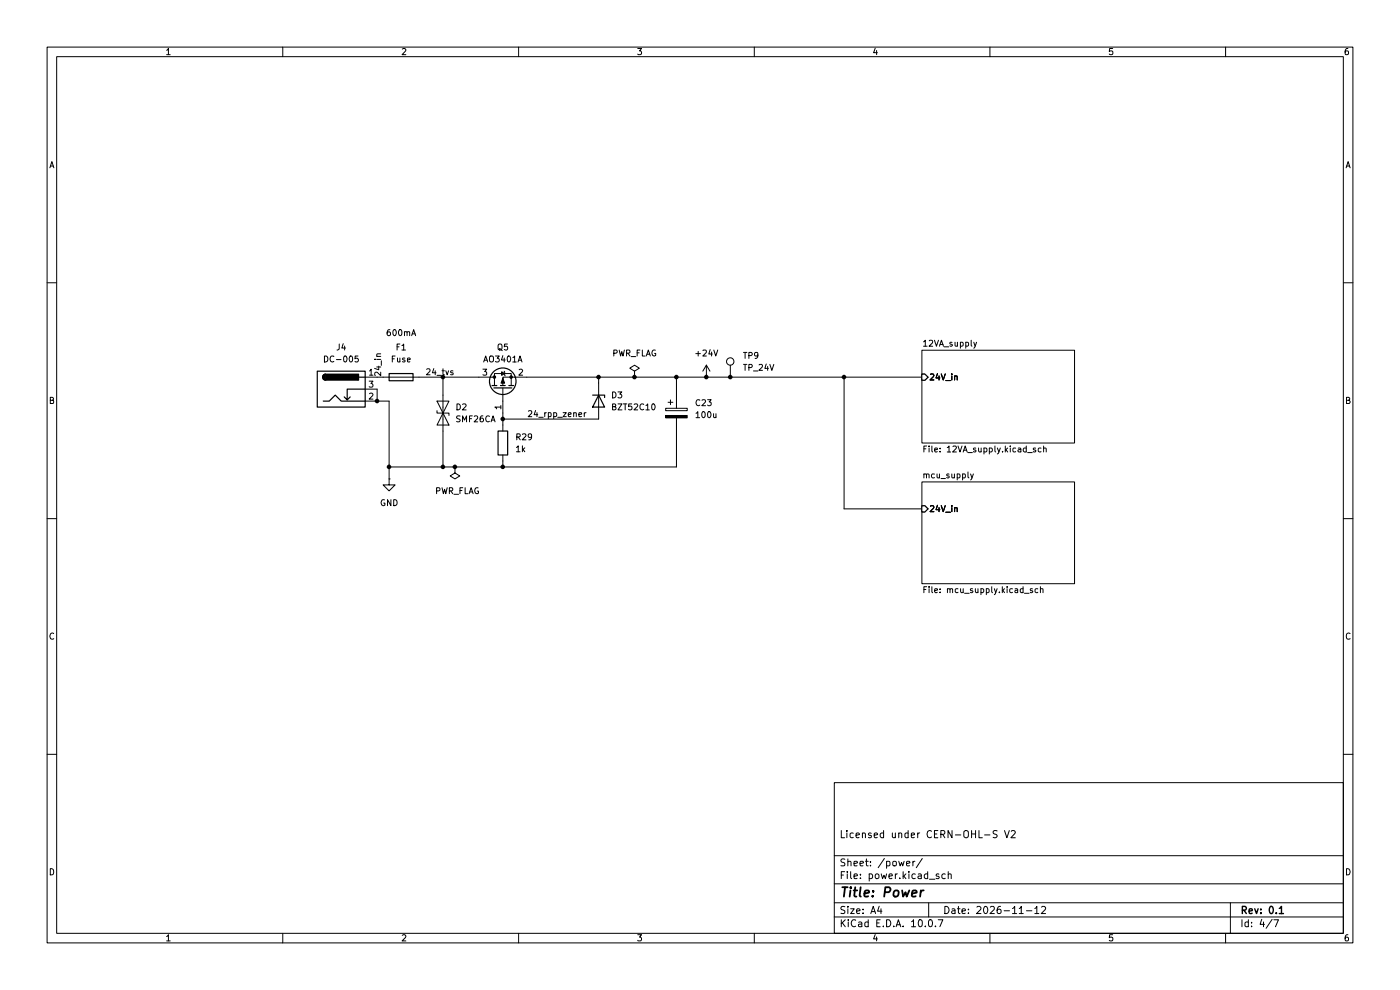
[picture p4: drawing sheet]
(kicad_sch
 (version 20260306)
 (generator "eeschema")
 (generator_version "10.0")
 (paper "A4")
 (title_block
  (title "Power")
  (date "2026-11-12")
  (rev "0.1")
  (comment 1 "Licensed under CERN-OHL-S V2"))
 (lib_symbols
  (symbol "Connector:Barrel_Jack_Switch"
   (pin_names (hide yes)) (exclude_from_sim no) (in_bom yes) (on_board yes)
   (in_pos_files yes)
   (duplicate_pin_numbers_are_jumpers no)
   (property "Reference" "J" (at 0 5.334 0) (show_name no) (do_not_autoplace no) (effects (font (size 1.27 1.27))))
   (property "Value" "Barrel_Jack_Switch" (at 0 -5.08 0) (show_name no) (do_not_autoplace no) (effects (font (size 1.27 1.27))))
   (property "Footprint" "" (at 1.27 -1.016 0) (show_name no) (do_not_autoplace no) (hide yes) (effects (font (size 1.27 1.27))))
   (property "Datasheet" "" (at 1.27 -1.016 0) (show_name no) (do_not_autoplace no) (hide yes) (effects (font (size 1.27 1.27))))
   (property "Description" "DC Barrel Jack with an internal switch" (at 0 0 0) (show_name no) (do_not_autoplace no) (hide yes) (effects (font (size 1.27 1.27))))
   (symbol "Barrel_Jack_Switch_0_1"
    (rectangle (start -5.08 3.81) (end 5.08 -3.81) (stroke (width 0.254) (type default)) (fill (type background)))
    (polyline (pts (xy -3.81 -2.54) (xy -2.54 -2.54) (xy -1.27 -1.27) (xy 0 -2.54) (xy 2.54 -2.54) (xy 5.08 -2.54)) (stroke (width 0.254) (type default)) (fill (type none)))
    (arc (start -3.302 1.905) (mid -3.9343 2.54) (end -3.302 3.175) (stroke (width 0.254) (type default)) (fill (type none)))
    (arc (start -3.302 1.905) (mid -3.9343 2.54) (end -3.302 3.175) (stroke (width 0.254) (type default)) (fill (type outline)))
    (polyline (pts (xy 1.27 -2.286) (xy 1.905 -1.651)) (stroke (width 0.254) (type default)) (fill (type none)))
    (rectangle (start 3.683 3.175) (end -3.302 1.905) (stroke (width 0.254) (type default)) (fill (type outline)))
    (polyline (pts (xy 5.08 2.54) (xy 3.81 2.54)) (stroke (width 0.254) (type default)) (fill (type none)))
    (polyline (pts (xy 5.08 0) (xy 1.27 0) (xy 1.27 -2.286) (xy 0.635 -1.651)) (stroke (width 0.254) (type default)) (fill (type none))))
   (symbol "Barrel_Jack_Switch_1_1"
    (pin passive line (at 7.62 2.54 180) (length 2.54) (name "" (effects (font (size 1.27 1.27)))) (number "1" (effects (font (size 1.27 1.27)))))
    (pin passive line (at 7.62 -2.54 180) (length 2.54) (name "" (effects (font (size 1.27 1.27)))) (number "2" (effects (font (size 1.27 1.27)))))
    (pin passive line (at 7.62 0 180) (length 2.54) (name "" (effects (font (size 1.27 1.27)))) (number "3" (effects (font (size 1.27 1.27))))))
   (embedded_fonts no))
  (symbol "Connector:TestPoint"
   (pin_numbers (hide yes))
   (pin_names
    (offset 0.762) (hide yes)) (exclude_from_sim no) (in_bom yes) (on_board yes)
   (in_pos_files yes)
   (duplicate_pin_numbers_are_jumpers no)
   (property "Reference" "TP" (at 0 6.858 0) (show_name no) (do_not_autoplace no) (effects (font (size 1.27 1.27))))
   (property "Value" "TestPoint" (at 0 5.08 0) (show_name no) (do_not_autoplace no) (effects (font (size 1.27 1.27))))
   (property "Footprint" "" (at 5.08 0 0) (show_name no) (do_not_autoplace no) (hide yes) (effects (font (size 1.27 1.27))))
   (property "Datasheet" "" (at 5.08 0 0) (show_name no) (do_not_autoplace no) (hide yes) (effects (font (size 1.27 1.27))))
   (property "Description" "test point" (at 0 0 0) (show_name no) (do_not_autoplace no) (hide yes) (effects (font (size 1.27 1.27))))
   (symbol "TestPoint_0_1"
    (circle (center 0 3.302) (radius 0.762) (stroke (width 0) (type default)) (fill (type none))))
   (symbol "TestPoint_1_1"
    (pin passive line (at 0 0 90) (length 2.54) (name "1" (effects (font (size 1.27 1.27)))) (number "1" (effects (font (size 1.27 1.27))))))
   (embedded_fonts no))
  (symbol "Device:C_Polarized"
   (pin_numbers (hide yes))
   (pin_names
    (offset 0.254)) (exclude_from_sim no) (in_bom yes) (on_board yes)
   (in_pos_files yes)
   (duplicate_pin_numbers_are_jumpers no)
   (property "Reference" "C" (at 0.635 2.54 0) (show_name no) (do_not_autoplace no) (effects (font (size 1.27 1.27)) (justify left)))
   (property "Value" "C_Polarized" (at 0.635 -2.54 0) (show_name no) (do_not_autoplace no) (effects (font (size 1.27 1.27)) (justify left)))
   (property "Footprint" "" (at 0.9652 -3.81 0) (show_name no) (do_not_autoplace no) (hide yes) (effects (font (size 1.27 1.27))))
   (property "Datasheet" "" (at 0 0 0) (show_name no) (do_not_autoplace no) (hide yes) (effects (font (size 1.27 1.27))))
   (property "Description" "Polarized capacitor" (at 0 0 0) (show_name no) (do_not_autoplace no) (hide yes) (effects (font (size 1.27 1.27))))
   (symbol "C_Polarized_0_1"
    (rectangle (start -2.286 0.508) (end 2.286 1.016) (stroke (width 0) (type default)) (fill (type none)))
    (polyline (pts (xy -1.778 2.286) (xy -0.762 2.286)) (stroke (width 0) (type default)) (fill (type none)))
    (polyline (pts (xy -1.27 2.794) (xy -1.27 1.778)) (stroke (width 0) (type default)) (fill (type none)))
    (rectangle (start 2.286 -0.508) (end -2.286 -1.016) (stroke (width 0) (type default)) (fill (type outline))))
   (symbol "C_Polarized_1_1"
    (pin passive line (at 0 3.81 270) (length 2.794) (name "" (effects (font (size 1.27 1.27)))) (number "1" (effects (font (size 1.27 1.27)))))
    (pin passive line (at 0 -3.81 90) (length 2.794) (name "" (effects (font (size 1.27 1.27)))) (number "2" (effects (font (size 1.27 1.27))))))
   (embedded_fonts no))
  (symbol "Device:Fuse"
   (pin_numbers (hide yes))
   (pin_names
    (offset 0)) (exclude_from_sim no) (in_bom yes) (on_board yes)
   (in_pos_files yes)
   (duplicate_pin_numbers_are_jumpers no)
   (property "Reference" "F" (at 2.032 0 90) (show_name no) (do_not_autoplace no) (effects (font (size 1.27 1.27))))
   (property "Value" "Fuse" (at -1.905 0 90) (show_name no) (do_not_autoplace no) (effects (font (size 1.27 1.27))))
   (property "Footprint" "" (at -1.778 0 90) (show_name no) (do_not_autoplace no) (hide yes) (effects (font (size 1.27 1.27))))
   (property "Datasheet" "" (at 0 0 0) (show_name no) (do_not_autoplace no) (hide yes) (effects (font (size 1.27 1.27))))
   (property "Description" "Fuse" (at 0 0 0) (show_name no) (do_not_autoplace no) (hide yes) (effects (font (size 1.27 1.27))))
   (symbol "Fuse_0_1"
    (rectangle (start -0.762 -2.54) (end 0.762 2.54) (stroke (width 0.254) (type default)) (fill (type none)))
    (polyline (pts (xy 0 2.54) (xy 0 -2.54)) (stroke (width 0) (type default)) (fill (type none))))
   (symbol "Fuse_1_1"
    (pin passive line (at 0 3.81 270) (length 1.27) (name "" (effects (font (size 1.27 1.27)))) (number "1" (effects (font (size 1.27 1.27)))))
    (pin passive line (at 0 -3.81 90) (length 1.27) (name "" (effects (font (size 1.27 1.27)))) (number "2" (effects (font (size 1.27 1.27))))))
   (embedded_fonts no))
  (symbol "Device:R"
   (pin_numbers (hide yes))
   (pin_names
    (offset 0)) (exclude_from_sim no) (in_bom yes) (on_board yes)
   (in_pos_files yes)
   (duplicate_pin_numbers_are_jumpers no)
   (property "Reference" "R" (at 2.032 0 90) (show_name no) (do_not_autoplace no) (effects (font (size 1.27 1.27))))
   (property "Value" "R" (at 0 0 90) (show_name no) (do_not_autoplace no) (effects (font (size 1.27 1.27))))
   (property "Footprint" "" (at -1.778 0 90) (show_name no) (do_not_autoplace no) (hide yes) (effects (font (size 1.27 1.27))))
   (property "Datasheet" "" (at 0 0 0) (show_name no) (do_not_autoplace no) (hide yes) (effects (font (size 1.27 1.27))))
   (property "Description" "Resistor" (at 0 0 0) (show_name no) (do_not_autoplace no) (hide yes) (effects (font (size 1.27 1.27))))
   (symbol "R_0_1"
    (rectangle (start -1.016 -2.54) (end 1.016 2.54) (stroke (width 0.254) (type default)) (fill (type none))))
   (symbol "R_1_1"
    (pin passive line (at 0 3.81 270) (length 1.27) (name "" (effects (font (size 1.27 1.27)))) (number "1" (effects (font (size 1.27 1.27)))))
    (pin passive line (at 0 -3.81 90) (length 1.27) (name "" (effects (font (size 1.27 1.27)))) (number "2" (effects (font (size 1.27 1.27))))))
   (embedded_fonts no))
  (symbol "Diode:BZT52Bxx"
   (pin_numbers (hide yes))
   (pin_names (hide yes)) (exclude_from_sim no) (in_bom yes) (on_board yes)
   (in_pos_files yes)
   (duplicate_pin_numbers_are_jumpers no)
   (property "Reference" "D" (at 0 2.54 0) (show_name no) (do_not_autoplace no) (effects (font (size 1.27 1.27))))
   (property "Value" "BZT52Bxx" (at 0 -2.54 0) (show_name no) (do_not_autoplace no) (effects (font (size 1.27 1.27))))
   (property "Footprint" "Diode_SMD:D_SOD-123F" (at 0 -4.445 0) (show_name no) (do_not_autoplace no) (hide yes) (effects (font (size 1.27 1.27))))
   (property "Datasheet" "https://diotec.com/tl_files/diotec/files/pdf/datasheets/bzt52b2v4.pdf" (at 0 0 0) (show_name no) (do_not_autoplace no) (hide yes) (effects (font (size 1.27 1.27))))
   (property "Description" "500mW Zener Diode, SOD-123F" (at 0 0 0) (show_name no) (do_not_autoplace no) (hide yes) (effects (font (size 1.27 1.27))))
   (symbol "BZT52Bxx_0_1"
    (polyline (pts (xy -1.27 -1.27) (xy -1.27 1.27) (xy -0.762 1.27)) (stroke (width 0.254) (type default)) (fill (type none)))
    (polyline (pts (xy 1.27 0) (xy -1.27 0)) (stroke (width 0) (type default)) (fill (type none)))
    (polyline (pts (xy 1.27 -1.27) (xy 1.27 1.27) (xy -1.27 0) (xy 1.27 -1.27)) (stroke (width 0.254) (type default)) (fill (type none))))
   (symbol "BZT52Bxx_1_1"
    (pin passive line (at -3.81 0 0) (length 2.54) (name "K" (effects (font (size 1.27 1.27)))) (number "1" (effects (font (size 1.27 1.27)))))
    (pin passive line (at 3.81 0 180) (length 2.54) (name "A" (effects (font (size 1.27 1.27)))) (number "2" (effects (font (size 1.27 1.27))))))
   (embedded_fonts no))
  (symbol "Transistor_FET:AO3401A"
   (pin_names (hide yes)) (exclude_from_sim no) (in_bom yes) (on_board yes)
   (in_pos_files yes)
   (duplicate_pin_numbers_are_jumpers no)
   (property "Reference" "Q" (at 5.08 1.905 0) (show_name no) (do_not_autoplace no) (effects (font (size 1.27 1.27)) (justify left)))
   (property "Value" "AO3401A" (at 5.08 0 0) (show_name no) (do_not_autoplace no) (effects (font (size 1.27 1.27)) (justify left)))
   (property "Footprint" "Package_TO_SOT_SMD:SOT-23" (at 5.08 -1.905 0) (show_name no) (do_not_autoplace no) (hide yes) (effects (font (size 1.27 1.27)
    (italic yes)) (justify left)))
   (property "Datasheet" "http://www.aosmd.com/pdfs/datasheet/AO3401A.pdf" (at 5.08 -3.81 0) (show_name no) (do_not_autoplace no) (hide yes) (effects (font (size 1.27 1.27)) (justify left)))
   (property "Description" "-4.0A Id, -30V Vds, P-Channel MOSFET, SOT-23" (at 0 0 0) (show_name no) (do_not_autoplace no) (hide yes) (effects (font (size 1.27 1.27))))
   (symbol "AO3401A_0_1"
    (polyline (pts (xy 0.254 1.905) (xy 0.254 -1.905)) (stroke (width 0.254) (type default)) (fill (type none)))
    (polyline (pts (xy 0.254 0) (xy -2.54 0)) (stroke (width 0) (type default)) (fill (type none)))
    (polyline (pts (xy 0.762 2.286) (xy 0.762 1.27)) (stroke (width 0.254) (type default)) (fill (type none)))
    (polyline (pts (xy 0.762 1.778) (xy 3.302 1.778) (xy 3.302 -1.778) (xy 0.762 -1.778)) (stroke (width 0) (type default)) (fill (type none)))
    (polyline (pts (xy 0.762 0.508) (xy 0.762 -0.508)) (stroke (width 0.254) (type default)) (fill (type none)))
    (polyline (pts (xy 0.762 -1.27) (xy 0.762 -2.286)) (stroke (width 0.254) (type default)) (fill (type none)))
    (circle (center 1.651 0) (radius 2.794) (stroke (width 0.254) (type default)) (fill (type none)))
    (polyline (pts (xy 2.286 0) (xy 1.27 0.381) (xy 1.27 -0.381) (xy 2.286 0)) (stroke (width 0) (type default)) (fill (type outline)))
    (polyline (pts (xy 2.54 2.54) (xy 2.54 1.778)) (stroke (width 0) (type default)) (fill (type none)))
    (circle (center 2.54 1.778) (radius 0.254) (stroke (width 0) (type default)) (fill (type outline)))
    (circle (center 2.54 -1.778) (radius 0.254) (stroke (width 0) (type default)) (fill (type outline)))
    (polyline (pts (xy 2.54 -2.54) (xy 2.54 0) (xy 0.762 0)) (stroke (width 0) (type default)) (fill (type none)))
    (polyline (pts (xy 2.794 -0.508) (xy 2.921 -0.381) (xy 3.683 -0.381) (xy 3.81 -0.254)) (stroke (width 0) (type default)) (fill (type none)))
    (polyline (pts (xy 3.302 -0.381) (xy 2.921 0.254) (xy 3.683 0.254) (xy 3.302 -0.381)) (stroke (width 0) (type default)) (fill (type none))))
   (symbol "AO3401A_1_1"
    (pin input line (at -5.08 0 0) (length 2.54) (name "G" (effects (font (size 1.27 1.27)))) (number "1" (effects (font (size 1.27 1.27)))))
    (pin passive line (at 2.54 -5.08 90) (length 2.54) (name "S" (effects (font (size 1.27 1.27)))) (number "2" (effects (font (size 1.27 1.27)))))
    (pin passive line (at 2.54 5.08 270) (length 2.54) (name "D" (effects (font (size 1.27 1.27)))) (number "3" (effects (font (size 1.27 1.27))))))
   (embedded_fonts no))
  (symbol "power:+24V"
   (power global)
   (pin_numbers (hide yes))
   (pin_names
    (offset 0) (hide yes)) (exclude_from_sim no) (in_bom yes) (on_board yes)
   (in_pos_files yes)
   (duplicate_pin_numbers_are_jumpers no)
   (property "Reference" "#PWR" (at 0 -3.81 0) (show_name no) (do_not_autoplace no) (hide yes) (effects (font (size 1.27 1.27))))
   (property "Value" "+24V" (at 0 3.556 0) (show_name no) (do_not_autoplace no) (effects (font (size 1.27 1.27))))
   (property "Footprint" "" (at 0 0 0) (show_name no) (do_not_autoplace no) (hide yes) (effects (font (size 1.27 1.27))))
   (property "Datasheet" "" (at 0 0 0) (show_name no) (do_not_autoplace no) (hide yes) (effects (font (size 1.27 1.27))))
   (property "Description" "Power symbol creates a global label with name \"+24V\"" (at 0 0 0) (show_name no) (do_not_autoplace no) (hide yes) (effects (font (size 1.27 1.27))))
   (symbol "+24V_0_1"
    (polyline (pts (xy -0.762 1.27) (xy 0 2.54)) (stroke (width 0) (type default)) (fill (type none)))
    (polyline (pts (xy 0 2.54) (xy 0.762 1.27)) (stroke (width 0) (type default)) (fill (type none)))
    (polyline (pts (xy 0 0) (xy 0 2.54)) (stroke (width 0) (type default)) (fill (type none))))
   (symbol "+24V_1_1"
    (pin power_in line (at 0 0 90) (length 0) (name "" (effects (font (size 1.27 1.27)))) (number "1" (effects (font (size 1.27 1.27))))))
   (embedded_fonts no))
  (symbol "power:GND"
   (power global)
   (pin_numbers (hide yes))
   (pin_names
    (offset 0) (hide yes)) (exclude_from_sim no) (in_bom yes) (on_board yes)
   (in_pos_files yes)
   (duplicate_pin_numbers_are_jumpers no)
   (property "Reference" "#PWR" (at 0 -6.35 0) (show_name no) (do_not_autoplace no) (hide yes) (effects (font (size 1.27 1.27))))
   (property "Value" "GND" (at 0 -3.81 0) (show_name no) (do_not_autoplace no) (effects (font (size 1.27 1.27))))
   (property "Footprint" "" (at 0 0 0) (show_name no) (do_not_autoplace no) (hide yes) (effects (font (size 1.27 1.27))))
   (property "Datasheet" "" (at 0 0 0) (show_name no) (do_not_autoplace no) (hide yes) (effects (font (size 1.27 1.27))))
   (property "Description" "Power symbol creates a global label with name \"GND\" , ground" (at 0 0 0) (show_name no) (do_not_autoplace no) (hide yes) (effects (font (size 1.27 1.27))))
   (symbol "GND_0_1"
    (polyline (pts (xy 0 0) (xy 0 -1.27) (xy 1.27 -1.27) (xy 0 -2.54) (xy -1.27 -1.27) (xy 0 -1.27)) (stroke (width 0) (type default)) (fill (type none))))
   (symbol "GND_1_1"
    (pin power_in line (at 0 0 270) (length 0) (name "" (effects (font (size 1.27 1.27)))) (number "1" (effects (font (size 1.27 1.27))))))
   (embedded_fonts no))
  (symbol "power:PWR_FLAG"
   (power global)
   (pin_numbers (hide yes))
   (pin_names
    (offset 0) (hide yes)) (exclude_from_sim no) (in_bom yes) (on_board yes)
   (in_pos_files yes)
   (duplicate_pin_numbers_are_jumpers no)
   (property "Reference" "#FLG" (at 0 1.905 0) (show_name no) (do_not_autoplace no) (hide yes) (effects (font (size 1.27 1.27))))
   (property "Value" "PWR_FLAG" (at 0 3.81 0) (show_name no) (do_not_autoplace no) (effects (font (size 1.27 1.27))))
   (property "Footprint" "" (at 0 0 0) (show_name no) (do_not_autoplace no) (hide yes) (effects (font (size 1.27 1.27))))
   (property "Datasheet" "" (at 0 0 0) (show_name no) (do_not_autoplace no) (hide yes) (effects (font (size 1.27 1.27))))
   (property "Description" "Special symbol for telling ERC where power comes from" (at 0 0 0) (show_name no) (do_not_autoplace no) (hide yes) (effects (font (size 1.27 1.27))))
   (symbol "PWR_FLAG_0_0"
    (pin power_out line (at 0 0 90) (length 0) (name "" (effects (font (size 1.27 1.27)))) (number "1" (effects (font (size 1.27 1.27))))))
   (symbol "PWR_FLAG_0_1"
    (polyline (pts (xy 0 0) (xy 0 1.27) (xy -1.016 1.905) (xy 0 2.54) (xy 1.016 1.905) (xy 0 1.27)) (stroke (width 0) (type default)) (fill (type none))))
   (embedded_fonts no))
  (symbol "symbol_lib:SMF26CA"
   (pin_numbers (hide yes))
   (pin_names
    (offset 1.016) (hide yes)) (exclude_from_sim no) (in_bom yes) (on_board yes)
   (in_pos_files yes)
   (duplicate_pin_numbers_are_jumpers no)
   (property "Reference" "D" (at 0 2.54 0) (show_name no) (do_not_autoplace no) (effects (font (size 1.27 1.27))))
   (property "Value" "SMF26CA" (at 0 -2.54 0) (show_name no) (do_not_autoplace no) (effects (font (size 1.27 1.27))))
   (property "Footprint" "Diode_SMD:D_SOD-123F" (at 0 -5.08 0) (show_name no) (do_not_autoplace no) (hide yes) (effects (font (size 1.27 1.27))))
   (property "Datasheet" "https://www.littelfuse.com/assetdocs/tvs-diodes-smf-datasheet?assetguid=7eb8a5b6-bdd0-4561-8f19-0c3cc6f9b2af" (at 0 13.462 0) (show_name no) (do_not_autoplace no) (hide yes) (effects (font (size 1.27 1.27))))
   (property "Description" "26Vwrm, 200W Discrete Bidirectional TVS Diode, SOD-123F" (at 0 7.62 0) (show_name no) (do_not_autoplace no) (hide yes) (effects (font (size 1.27 1.27))))
   (symbol "SMF26CA_0_1"
    (polyline (pts (xy -2.54 -1.27) (xy 0 0) (xy -2.54 1.27) (xy -2.54 -1.27)) (stroke (width 0.2032) (type default)) (fill (type none)))
    (polyline (pts (xy 0.508 1.27) (xy 0 1.27) (xy 0 -1.27) (xy -0.508 -1.27)) (stroke (width 0.2032) (type default)) (fill (type none)))
    (polyline (pts (xy 1.27 0) (xy -1.27 0)) (stroke (width 0) (type default)) (fill (type none)))
    (polyline (pts (xy 2.54 1.27) (xy 2.54 -1.27) (xy 0 0) (xy 2.54 1.27)) (stroke (width 0.2032) (type default)) (fill (type none))))
   (symbol "SMF26CA_1_1"
    (pin passive line (at -3.81 0 0) (length 2.54) (name "A1" (effects (font (size 1.27 1.27)))) (number "1" (effects (font (size 1.27 1.27)))))
    (pin passive line (at 3.81 0 180) (length 2.54) (name "A2" (effects (font (size 1.27 1.27)))) (number "2" (effects (font (size 1.27 1.27))))))
   (embedded_fonts no)))
 (text "600mA\n"
  (exclude_from_sim no)
  (at 85.09 70.866 0)
  (effects (font (size 1.27 1.27))))
 (junction
  (at 82.55 99.06)
  (diameter 0)
  (color 0 0 0 0))
 (junction
  (at 134.62 80.01)
  (diameter 0)
  (color 0 0 0 0))
 (junction
  (at 96.52 99.06)
  (diameter 0)
  (color 0 0 0 0))
 (junction
  (at 93.98 80.01)
  (diameter 0)
  (color 0 0 0 0))
 (junction
  (at 179.07 80.01)
  (diameter 0)
  (color 0 0 0 0))
 (junction
  (at 106.68 99.06)
  (diameter 0)
  (color 0 0 0 0))
 (junction
  (at 149.86 80.01)
  (diameter 0)
  (color 0 0 0 0))
 (junction
  (at 154.94 80.01)
  (diameter 0)
  (color 0 0 0 0))
 (junction
  (at 127 80.01)
  (diameter 0)
  (color 0 0 0 0))
 (junction
  (at 80.01 85.09)
  (diameter 0)
  (color 0 0 0 0))
 (junction
  (at 93.98 99.06)
  (diameter 0)
  (color 0 0 0 0))
 (junction
  (at 143.51 80.01)
  (diameter 0)
  (color 0 0 0 0))
 (junction
  (at 106.68 88.9)
  (diameter 0)
  (color 0 0 0 0))
 (wire
  (pts (xy 106.68 88.9) (xy 106.68 90.17))
  (stroke (width 0) (type default)))
 (wire
  (pts (xy 80.01 82.55) (xy 80.01 85.09))
  (stroke (width 0) (type default)))
 (wire
  (pts (xy 134.62 80.01) (xy 179.07 80.01))
  (stroke (width 0) (type default)))
 (wire
  (pts (xy 93.98 99.06) (xy 93.98 91.44))
  (stroke (width 0) (type default)))
 (wire
  (pts (xy 106.68 99.06) (xy 106.68 97.79))
  (stroke (width 0) (type default)))
 (wire
  (pts (xy 127 80.01) (xy 134.62 80.01))
  (stroke (width 0) (type default)))
 (wire
  (pts (xy 82.55 99.06) (xy 93.98 99.06))
  (stroke (width 0) (type default)))
 (wire
  (pts (xy 143.51 80.01) (xy 143.51 83.82))
  (stroke (width 0) (type default)))
 (wire
  (pts (xy 93.98 99.06) (xy 96.52 99.06))
  (stroke (width 0) (type default)))
 (wire
  (pts (xy 93.98 83.82) (xy 93.98 80.01))
  (stroke (width 0) (type default)))
 (wire
  (pts (xy 127 80.01) (xy 127 81.28))
  (stroke (width 0) (type default)))
 (wire
  (pts (xy 179.07 80.01) (xy 179.07 107.95))
  (stroke (width 0) (type default)))
 (wire
  (pts (xy 111.76 80.01) (xy 127 80.01))
  (stroke (width 0) (type default)))
 (wire
  (pts (xy 143.51 99.06) (xy 106.68 99.06))
  (stroke (width 0) (type default)))
 (wire
  (pts (xy 143.51 91.44) (xy 143.51 99.06))
  (stroke (width 0) (type default)))
 (wire
  (pts (xy 93.98 80.01) (xy 101.6 80.01))
  (stroke (width 0) (type default)))
 (wire
  (pts (xy 106.68 88.9) (xy 127 88.9))
  (stroke (width 0) (type default)))
 (wire
  (pts (xy 82.55 85.09) (xy 82.55 101.6))
  (stroke (width 0) (type default)))
 (wire
  (pts (xy 80.01 85.09) (xy 82.55 85.09))
  (stroke (width 0) (type default)))
 (wire
  (pts (xy 179.07 80.01) (xy 195.58 80.01))
  (stroke (width 0) (type default)))
 (wire
  (pts (xy 96.52 99.06) (xy 106.68 99.06))
  (stroke (width 0) (type default)))
 (wire
  (pts (xy 106.68 87.63) (xy 106.68 88.9))
  (stroke (width 0) (type default)))
 (wire
  (pts (xy 88.9 80.01) (xy 93.98 80.01))
  (stroke (width 0) (type default)))
 (wire
  (pts (xy 80.01 80.01) (xy 81.28 80.01))
  (stroke (width 0) (type default)))
 (wire
  (pts (xy 179.07 107.95) (xy 195.58 107.95))
  (stroke (width 0) (type default)))
 (label "24_tvs"
  (at 90.17 80.01 0)
  (effects (font (size 1.27 1.27)) (justify left bottom)))
 (label "24_rpp_zener"
  (at 111.76 88.9 0)
  (effects (font (size 1.27 1.27)) (justify left bottom)))
 (label "24_in"
  (at 81.28 80.01 90)
  (effects (font (size 1.27 1.27)) (justify left bottom)))
 (symbol
  (lib_id "power:PWR_FLAG")
  (at 96.52 99.06 180)
  (unit 1)
  (body_style 1)
  (exclude_from_sim no)
  (in_bom yes)
  (on_board yes)
  (in_pos_files yes)
  (dnp no)
  (property "Reference" "#FLG02" (at 96.52 100.965 0) (hide yes) (show_name no) (do_not_autoplace no) (effects (font (size 1.27 1.27))))
  (property "Value" "PWR_FLAG" (at 92.202 104.14 0) (show_name no) (do_not_autoplace no) (effects (font (size 1.27 1.27)) (justify right)))
  (property "Footprint" "" (at 96.52 99.06 0) (hide yes) (show_name no) (do_not_autoplace no) (effects (font (size 1.27 1.27))))
  (property "Datasheet" "" (at 96.52 99.06 0) (hide yes) (show_name no) (do_not_autoplace no) (effects (font (size 1.27 1.27))))
  (property "Description" "Special symbol for telling ERC where power comes from" (at 96.52 99.06 0) (hide yes) (show_name no) (do_not_autoplace no) (effects (font (size 1.27 1.27))))
  (pin "1"))
 (symbol
  (lib_id "symbol_lib:SMF26CA")
  (at 93.98 87.63 90)
  (unit 1)
  (body_style 1)
  (exclude_from_sim no)
  (in_bom yes)
  (on_board yes)
  (in_pos_files yes)
  (dnp no)
  (fields_autoplaced yes)
  (property "Reference" "D2" (at 96.52 86.3599 90) (show_name no) (do_not_autoplace no) (effects (font (size 1.27 1.27)) (justify right)))
  (property "Value" "SMF26CA" (at 96.52 88.8999 90) (show_name no) (do_not_autoplace no) (effects (font (size 1.27 1.27)) (justify right)))
  (property "Footprint" "Diode_SMD:D_SOD-123F" (at 99.06 87.63 0) (hide yes) (show_name no) (do_not_autoplace no) (effects (font (size 1.27 1.27))))
  (property "Datasheet" "https://www.littelfuse.com/assetdocs/tvs-diodes-smf-datasheet?assetguid=7eb8a5b6-bdd0-4561-8f19-0c3cc6f9b2af" (at 80.518 87.63 0) (hide yes) (show_name no) (do_not_autoplace no) (effects (font (size 1.27 1.27))))
  (property "Description" "26Vwrm, 200W Discrete Bidirectional TVS Diode, SOD-123F" (at 86.36 87.63 0) (hide yes) (show_name no) (do_not_autoplace no) (effects (font (size 1.27 1.27))))
  (property "LCSC" "C19077516" (at 93.98 87.63 90) (hide yes) (show_name no) (do_not_autoplace no) (effects (font (size 1.27 1.27))))
  (property "Manufacture Part Number" "SMF26CA" (at 93.98 87.63 90) (hide yes) (show_name no) (do_not_autoplace no) (effects (font (size 1.27 1.27))))
  (property "Manufacturer" "R+O" (at 93.98 87.63 90) (hide yes) (show_name no) (do_not_autoplace no) (effects (font (size 1.27 1.27))))
  (pin "2")
  (pin "1"))
 (symbol
  (lib_id "Device:C_Polarized")
  (at 143.51 87.63 0)
  (unit 1)
  (body_style 1)
  (exclude_from_sim no)
  (in_bom yes)
  (on_board yes)
  (in_pos_files yes)
  (dnp no)
  (fields_autoplaced yes)
  (property "Reference" "C23" (at 147.32 85.4709 0) (show_name no) (do_not_autoplace no) (effects (font (size 1.27 1.27)) (justify left)))
  (property "Value" "100u" (at 147.32 88.0109 0) (show_name no) (do_not_autoplace no) (effects (font (size 1.27 1.27)) (justify left)))
  (property "Footprint" "Capacitor_SMD:CP_Elec_6.3x7.7" (at 144.4752 91.44 0) (hide yes) (show_name no) (do_not_autoplace no) (effects (font (size 1.27 1.27))))
  (property "Datasheet" "https://www.nichicon.com/getmedia/3068cdbf-f7d6-473a-93b1-5f6007425b00/e-uwt.pdf" (at 143.51 87.63 0) (hide yes) (show_name no) (do_not_autoplace no) (effects (font (size 1.27 1.27))))
  (property "Description" "Polarized capacitor" (at 143.51 87.63 0) (hide yes) (show_name no) (do_not_autoplace no) (effects (font (size 1.27 1.27))))
  (property "LCSC" "C125975" (at 143.51 87.63 0) (hide yes) (show_name no) (do_not_autoplace no) (effects (font (size 1.27 1.27))))
  (property "Manufacture Part Number" "UWT1V101MCL1GS" (at 143.51 87.63 0) (hide yes) (show_name no) (do_not_autoplace no) (effects (font (size 1.27 1.27))))
  (property "Manufacturer" "Nichicon" (at 143.51 87.63 0) (hide yes) (show_name no) (do_not_autoplace no) (effects (font (size 1.27 1.27))))
  (pin "2")
  (pin "1"))
 (symbol
  (lib_id "power:PWR_FLAG")
  (at 134.62 80.01 0)
  (unit 1)
  (body_style 1)
  (exclude_from_sim no)
  (in_bom yes)
  (on_board yes)
  (in_pos_files yes)
  (dnp no)
  (fields_autoplaced yes)
  (property "Reference" "#FLG03" (at 134.62 78.105 0) (hide yes) (show_name no) (do_not_autoplace no) (effects (font (size 1.27 1.27))))
  (property "Value" "PWR_FLAG" (at 134.62 74.93 0) (show_name no) (do_not_autoplace no) (effects (font (size 1.27 1.27))))
  (property "Footprint" "" (at 134.62 80.01 0) (hide yes) (show_name no) (do_not_autoplace no) (effects (font (size 1.27 1.27))))
  (property "Datasheet" "" (at 134.62 80.01 0) (hide yes) (show_name no) (do_not_autoplace no) (effects (font (size 1.27 1.27))))
  (property "Description" "Special symbol for telling ERC where power comes from" (at 134.62 80.01 0) (hide yes) (show_name no) (do_not_autoplace no) (effects (font (size 1.27 1.27))))
  (pin "1"))
 (symbol
  (lib_id "Connector:Barrel_Jack_Switch")
  (at 72.39 82.55 0)
  (unit 1)
  (body_style 1)
  (exclude_from_sim no)
  (in_bom yes)
  (on_board yes)
  (in_pos_files yes)
  (dnp no)
  (fields_autoplaced yes)
  (property "Reference" "J4" (at 72.39 73.66 0) (show_name no) (do_not_autoplace no) (effects (font (size 1.27 1.27))))
  (property "Value" "DC-005" (at 72.39 76.2 0) (show_name no) (do_not_autoplace no) (effects (font (size 1.27 1.27))))
  (property "Footprint" "footprint_lib:DC-005" (at 73.66 83.566 0) (hide yes) (show_name no) (do_not_autoplace no) (effects (font (size 1.27 1.27))))
  (property "Datasheet" "" (at 73.66 83.566 0) (hide yes) (show_name no) (do_not_autoplace no) (effects (font (size 1.27 1.27))))
  (property "Description" "DC Barrel Jack with an internal switch" (at 72.39 82.55 0) (hide yes) (show_name no) (do_not_autoplace no) (effects (font (size 1.27 1.27))))
  (property "LCSC" "C720557" (at 72.39 82.55 0) (hide yes) (show_name no) (do_not_autoplace no) (effects (font (size 1.27 1.27))))
  (property "Manufacture Part Number" "DC-005-A200" (at 72.39 82.55 0) (hide yes) (show_name no) (do_not_autoplace no) (effects (font (size 1.27 1.27))))
  (property "Manufacturer" "XUNPU" (at 72.39 82.55 0) (hide yes) (show_name no) (do_not_autoplace no) (effects (font (size 1.27 1.27))))
  (pin "2")
  (pin "1")
  (pin "3"))
 (symbol
  (lib_id "Diode:BZT52Bxx")
  (at 127 85.09 270)
  (unit 1)
  (body_style 1)
  (exclude_from_sim no)
  (in_bom yes)
  (on_board yes)
  (in_pos_files yes)
  (dnp no)
  (fields_autoplaced yes)
  (property "Reference" "D3" (at 129.54 83.8199 90) (show_name no) (do_not_autoplace no) (effects (font (size 1.27 1.27)) (justify left)))
  (property "Value" "BZT52C10" (at 129.54 86.3599 90) (show_name no) (do_not_autoplace no) (effects (font (size 1.27 1.27)) (justify left)))
  (property "Footprint" "Diode_SMD:D_SOD-123F" (at 122.555 85.09 0) (hide yes) (show_name no) (do_not_autoplace no) (effects (font (size 1.27 1.27))))
  (property "Datasheet" "https://diotec.com/tl_files/diotec/files/pdf/datasheets/bzt52b2v4.pdf" (at 127 85.09 0) (hide yes) (show_name no) (do_not_autoplace no) (effects (font (size 1.27 1.27))))
  (property "Description" "500mW Zener Diode, SOD-123F" (at 127 85.09 0) (hide yes) (show_name no) (do_not_autoplace no) (effects (font (size 1.27 1.27))))
  (property "LCSC" "C19077408" (at 127 85.09 90) (hide yes) (show_name no) (do_not_autoplace no) (effects (font (size 1.27 1.27))))
  (property "Manufacture Part Number" "BZT52C10" (at 127 85.09 90) (hide yes) (show_name no) (do_not_autoplace no) (effects (font (size 1.27 1.27))))
  (property "Manufacturer" "R+O" (at 127 85.09 90) (hide yes) (show_name no) (do_not_autoplace no) (effects (font (size 1.27 1.27))))
  (pin "2")
  (pin "1"))
 (symbol
  (lib_id "power:+24V")
  (at 149.86 80.01 0)
  (unit 1)
  (body_style 1)
  (exclude_from_sim no)
  (in_bom yes)
  (on_board yes)
  (in_pos_files yes)
  (dnp no)
  (fields_autoplaced yes)
  (property "Reference" "#PWR050" (at 149.86 83.82 0) (hide yes) (show_name no) (do_not_autoplace no) (effects (font (size 1.27 1.27))))
  (property "Value" "+24V" (at 149.86 74.93 0) (show_name no) (do_not_autoplace no) (effects (font (size 1.27 1.27))))
  (property "Footprint" "" (at 149.86 80.01 0) (hide yes) (show_name no) (do_not_autoplace no) (effects (font (size 1.27 1.27))))
  (property "Datasheet" "" (at 149.86 80.01 0) (hide yes) (show_name no) (do_not_autoplace no) (effects (font (size 1.27 1.27))))
  (property "Description" "Power symbol creates a global label with name \"+24V\"" (at 149.86 80.01 0) (hide yes) (show_name no) (do_not_autoplace no) (effects (font (size 1.27 1.27))))
  (pin "1"))
 (symbol
  (lib_id "power:GND")
  (at 82.55 101.6 0)
  (unit 1)
  (body_style 1)
  (exclude_from_sim no)
  (in_bom yes)
  (on_board yes)
  (in_pos_files yes)
  (dnp no)
  (fields_autoplaced yes)
  (property "Reference" "#PWR049" (at 82.55 107.95 0) (hide yes) (show_name no) (do_not_autoplace no) (effects (font (size 1.27 1.27))))
  (property "Value" "GND" (at 82.55 106.68 0) (show_name no) (do_not_autoplace no) (effects (font (size 1.27 1.27))))
  (property "Footprint" "" (at 82.55 101.6 0) (hide yes) (show_name no) (do_not_autoplace no) (effects (font (size 1.27 1.27))))
  (property "Datasheet" "" (at 82.55 101.6 0) (hide yes) (show_name no) (do_not_autoplace no) (effects (font (size 1.27 1.27))))
  (property "Description" "Power symbol creates a global label with name \"GND\" , ground" (at 82.55 101.6 0) (hide yes) (show_name no) (do_not_autoplace no) (effects (font (size 1.27 1.27))))
  (pin "1"))
 (symbol
  (lib_id "Device:Fuse")
  (at 85.09 80.01 90)
  (unit 1)
  (body_style 1)
  (exclude_from_sim no)
  (in_bom yes)
  (on_board yes)
  (in_pos_files yes)
  (dnp no)
  (fields_autoplaced yes)
  (property "Reference" "F1" (at 85.09 73.66 90) (show_name no) (do_not_autoplace no) (effects (font (size 1.27 1.27))))
  (property "Value" "Fuse" (at 85.09 76.2 90) (show_name no) (do_not_autoplace no) (effects (font (size 1.27 1.27))))
  (property "Footprint" "footprint_lib:XFCN XF-155 SMD Fuseholder 2410" (at 85.09 81.788 90) (hide yes) (show_name no) (do_not_autoplace no) (effects (font (size 1.27 1.27))))
  (property "Datasheet" "https://www.lcsc.com/datasheet/C717030.pdf" (at 85.09 80.01 0) (hide yes) (show_name no) (do_not_autoplace no) (effects (font (size 1.27 1.27))))
  (property "Description" "Fuse" (at 85.09 80.01 0) (hide yes) (show_name no) (do_not_autoplace no) (effects (font (size 1.27 1.27))))
  (property "LCSC" "C41371860" (at 85.09 80.01 90) (hide yes) (show_name no) (do_not_autoplace no) (effects (font (size 1.27 1.27))))
  (property "Manufacture Part Number" "XF-155" (at 85.09 80.01 90) (hide yes) (show_name no) (do_not_autoplace no) (effects (font (size 1.27 1.27))))
  (property "Manufacturer" "XFCN" (at 85.09 80.01 90) (hide yes) (show_name no) (do_not_autoplace no) (effects (font (size 1.27 1.27))))
  (pin "1")
  (pin "2"))
 (symbol
  (lib_id "Device:R")
  (at 106.68 93.98 0)
  (unit 1)
  (body_style 1)
  (exclude_from_sim no)
  (in_bom yes)
  (on_board yes)
  (in_pos_files yes)
  (dnp no)
  (fields_autoplaced yes)
  (property "Reference" "R29" (at 109.22 92.7099 0) (show_name no) (do_not_autoplace no) (effects (font (size 1.27 1.27)) (justify left)))
  (property "Value" "1k" (at 109.22 95.2499 0) (show_name no) (do_not_autoplace no) (effects (font (size 1.27 1.27)) (justify left)))
  (property "Footprint" "Resistor_SMD:R_0805_2012Metric" (at 104.902 93.98 90) (hide yes) (show_name no) (do_not_autoplace no) (effects (font (size 1.27 1.27))))
  (property "Datasheet" "" (at 106.68 93.98 0) (hide yes) (show_name no) (do_not_autoplace no) (effects (font (size 1.27 1.27))))
  (property "Description" "Resistor" (at 106.68 93.98 0) (hide yes) (show_name no) (do_not_autoplace no) (effects (font (size 1.27 1.27))))
  (property "LCSC" "C17513" (at 106.68 93.98 0) (hide yes) (show_name no) (do_not_autoplace no) (effects (font (size 1.27 1.27))))
  (property "Manufacture Part Number" "0805W8F1001T5E" (at 106.68 93.98 0) (hide yes) (show_name no) (do_not_autoplace no) (effects (font (size 1.27 1.27))))
  (property "Manufacturer" "UNI-ROYAL" (at 106.68 93.98 0) (hide yes) (show_name no) (do_not_autoplace no) (effects (font (size 1.27 1.27))))
  (pin "1")
  (pin "2"))
 (symbol
  (lib_id "Transistor_FET:AO3401A")
  (at 106.68 82.55 90)
  (unit 1)
  (body_style 1)
  (exclude_from_sim no)
  (in_bom yes)
  (on_board yes)
  (in_pos_files yes)
  (dnp no)
  (fields_autoplaced yes)
  (property "Reference" "Q5" (at 106.68 73.66 90) (show_name no) (do_not_autoplace no) (effects (font (size 1.27 1.27))))
  (property "Value" "AO3401A" (at 106.68 76.2 90) (show_name no) (do_not_autoplace no) (effects (font (size 1.27 1.27))))
  (property "Footprint" "Package_TO_SOT_SMD:SOT-23" (at 108.585 77.47 0) (hide yes) (show_name no) (do_not_autoplace no) (effects (font (size 1.27 1.27)
    (italic yes)) (justify left)))
  (property "Datasheet" "http://www.aosmd.com/pdfs/datasheet/AO3401A.pdf" (at 110.49 77.47 0) (hide yes) (show_name no) (do_not_autoplace no) (effects (font (size 1.27 1.27)) (justify left)))
  (property "Description" "-4.0A Id, -30V Vds, P-Channel MOSFET, SOT-23" (at 106.68 82.55 0) (hide yes) (show_name no) (do_not_autoplace no) (effects (font (size 1.27 1.27))))
  (property "LCSC" "C15127" (at 106.68 82.55 90) (hide yes) (show_name no) (do_not_autoplace no) (effects (font (size 1.27 1.27))))
  (property "Manufacture Part Number" "AO3401A" (at 106.68 82.55 90) (hide yes) (show_name no) (do_not_autoplace no) (effects (font (size 1.27 1.27))))
  (property "Manufacturer" "AOS" (at 106.68 82.55 90) (hide yes) (show_name no) (do_not_autoplace no) (effects (font (size 1.27 1.27))))
  (pin "2")
  (pin "1")
  (pin "3"))
 (symbol
  (lib_id "Connector:TestPoint")
  (at 154.94 80.01 0)
  (unit 1)
  (body_style 1)
  (exclude_from_sim no)
  (in_bom no)
  (on_board yes)
  (in_pos_files yes)
  (dnp no)
  (property "Reference" "TP9" (at 157.48 75.4379 0) (show_name no) (do_not_autoplace no) (effects (font (size 1.27 1.27)) (justify left)))
  (property "Value" "TP_24V" (at 157.48 77.9779 0) (show_name no) (do_not_autoplace no) (effects (font (size 1.27 1.27)) (justify left)))
  (property "Footprint" "TestPoint:TestPoint_Pad_D1.0mm" (at 160.02 80.01 0) (hide yes) (show_name no) (do_not_autoplace no) (effects (font (size 1.27 1.27))))
  (property "Datasheet" "" (at 160.02 80.01 0) (hide yes) (show_name no) (do_not_autoplace no) (effects (font (size 1.27 1.27))))
  (property "Description" "test point" (at 154.94 80.01 0) (hide yes) (show_name no) (do_not_autoplace no) (effects (font (size 1.27 1.27))))
  (property "LCSC" "" (at 154.94 80.01 0) (hide yes) (show_name no) (do_not_autoplace no) (effects (font (size 1.27 1.27))))
  (property "Manufacture Part Number" "" (at 154.94 80.01 0) (hide yes) (show_name no) (do_not_autoplace no) (effects (font (size 1.27 1.27))))
  (property "Manufacturer" "" (at 154.94 80.01 0) (hide yes) (show_name no) (do_not_autoplace no) (effects (font (size 1.27 1.27))))
  (pin "1"))
 (sheet
  (at 195.58 74.295)
  (size 32.385 19.685)
  (exclude_from_sim no)
  (in_bom yes)
  (on_board yes)
  (dnp no)
  (fields_autoplaced yes)
  (stroke (width 0.1524) (type solid))
  (fill (color 0 0 0 0))
  (property "Sheetname" "12VA_supply" (at 195.58 73.5834 0) (show_name no) (do_not_autoplace no) (effects (font (size 1.27 1.27)) (justify left bottom)))
  (property "Sheetfile" "12VA_supply.kicad_sch" (at 195.58 94.5646 0) (show_name no) (do_not_autoplace no) (effects (font (size 1.27 1.27)) (justify left top)))
  (pin "24V_in" input (at 195.58 80.01 180) (effects (font (size 1.27 1.27)) (justify left))))
 (sheet
  (at 195.58 102.235)
  (size 32.385 21.59)
  (exclude_from_sim no)
  (in_bom yes)
  (on_board yes)
  (dnp no)
  (fields_autoplaced yes)
  (stroke (width 0.1524) (type solid))
  (fill (color 0 0 0 0))
  (property "Sheetname" "mcu_supply" (at 195.58 101.5234 0) (show_name no) (do_not_autoplace no) (effects (font (size 1.27 1.27)) (justify left bottom)))
  (property "Sheetfile" "mcu_supply.kicad_sch" (at 195.58 124.4096 0) (show_name no) (do_not_autoplace no) (effects (font (size 1.27 1.27)) (justify left top)))
  (pin "24V_in" input (at 195.58 107.95 180) (effects (font (size 1.27 1.27)) (justify left)))))
